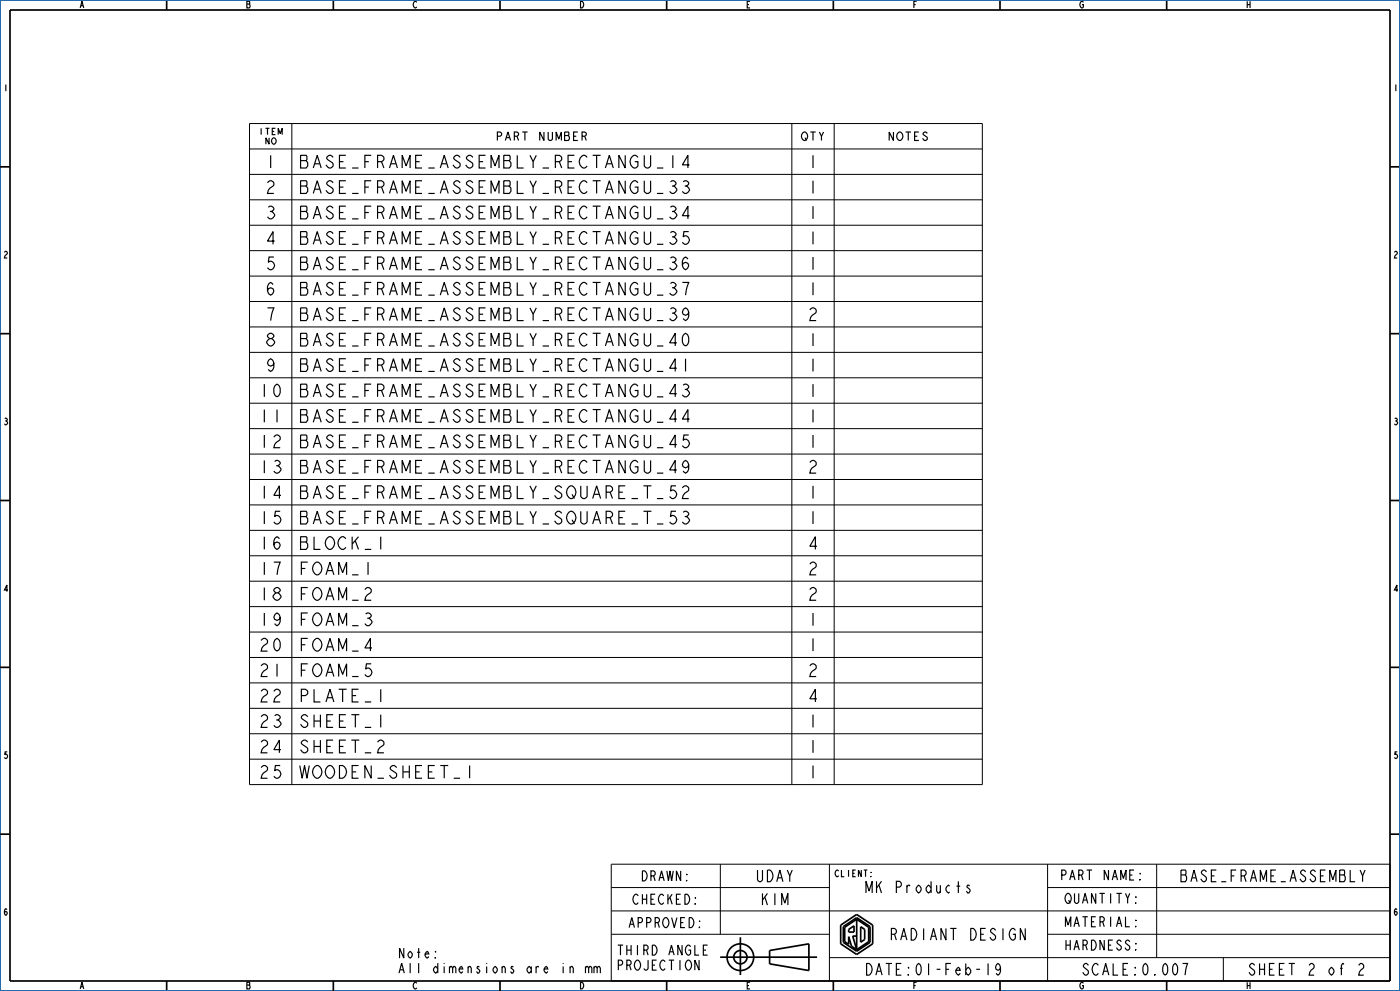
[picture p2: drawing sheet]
<svg xmlns="http://www.w3.org/2000/svg" width="420mm" height="297mm" viewBox="0 0 420 297" stroke-linecap="round" stroke-linejoin="round" font-family="sans-serif">
<g fill="none" stroke="#000" stroke-width=".35">
<path d="M197.1 50.4h1.9M197.1 58h1.9M201.1 54.5l.5-.3a.98 .98 0 0 1 1.2 .9l-.7 .7a1.09 1.09 0 0 1 .6 1.7 1.09 1.09 0 0 1-1.8-.2M201.6 55.8h.5M201.9 46.5v3.9M204.9 54.5l.5-.3a.98 .98 0 0 1 1.2 .9l-.7 .7a1.09 1.09 0 0 1 .6 1.7 1.09 1.09 0 0 1-1.8-.2M205.4 55.8h.5M206.9 49.4h-2.2l1.7-2.9v3.9M197.1 65.6h1.9M197.1 73.2h1.9M201.1 62.1l.5-.3a.98 .98 0 0 1 1.2 .9l-.7 .7a1.09 1.09 0 0 1 .6 1.7 1.09 1.09 0 0 1-1.8-.1M201.1 69.7l.5-.3a.98 .98 0 0 1 1.2 1l-.7 .6a1.09 1.09 0 0 1 .6 1.7 1.09 1.09 0 0 1-1.8-.1"/>
<path d="M201.1 77.3l.5-.3a.98 .98 0 0 1 1.2 1l-.7 .6a1.09 1.09 0 0 1 .6 1.7 1.09 1.09 0 0 1-1.8-.1M201.6 63.4h.5M201.6 71h.5M201.6 78.6h.5M206.4 77.7l-.7-.7-.5 .3a2.34 2.34 0 0 0 .5 3.5 1.36 1.36 0 0 0 .7-1.9l-.7-.3-.8 .3-.2 .7M206.6 69.4h-1.4l-.3 1.6a1.19 1.19 0 0 1 1.6 .1 1.19 1.19 0 0 1 0 1.6 1.19 1.19 0 0 1-1.6 .2l-.2-.3M206.9 64.6h-2.2l1.7-2.8v3.8M197.1 88.5h1.9M201.1 85l.5-.4a.98 .98 0 0 1 1.2 1l-.7 .6a1.09 1.09 0 0 1 .6 1.7 1.09 1.09 0 0 1-1.8-.1M201.1 92.6l.5-.3a.98 .98 0 0 1 1.2 .9l-.7 .7a1.09 1.09 0 0 1 .6 1.7 1.09 1.09 0 0 1-1.8-.2M201.6 86.2h.5M201.6 93.9h.5"/>
<path d="M204.7 84.6h1.9l-.5 1.3-.4 2.6M206.6 93.5l-.2 .7-.7 .3-.8-.3a1.36 1.36 0 0 1 .8-1.9l.4 .3a2.34 2.34 0 0 1-.4 3.5l-.8-.7M197.1 103.7h1.9M197.1 111.3h1.9M197.1 118.9h1.9M203 102.7h-2.1l1.7-2.8v3.8M203 110.4h-2.1l1.7-2.9v3.8M203 118h-2.1l1.7-2.9v3.8M204.9 115.4l.5-.3a.98 .98 0 0 1 1.2 1l-.7 .6a1.09 1.09 0 0 1 .6 1.7 1.09 1.09 0 0 1-1.8-.1M205.2 100.2l.5-.3 .4 .3a2.34 2.34 0 0 1-.4 3.5l-.5-.3a2.54 2.54 0 0 1 0-3.2zM205.4 116.7h.5M205.7 107.5v3.8"/>
<path d="M197.1 126.6h1.9M197.1 134.2h1.9M203 125.6h-2.1l1.7-2.9v3.9M203 133.2h-2.1l1.7-2.8v3.8M206.6 130.4h-1.4l-.3 1.6a1.19 1.19 0 0 1 1.6 .1 1.19 1.19 0 0 1 0 1.6 1.19 1.19 0 0 1-1.6 .2l-.2-.4M206.6 139.3l-.2 .6-.7 .3-.8-.3a1.36 1.36 0 0 1 .8-1.9l.4 .3a2.34 2.34 0 0 1-.4 3.5l-.8-.6M206.9 125.6h-2.2l1.7-2.9v3.9M197.1 149.4h1.9M197.1 157h1.9M202.8 145.6h-1.4l-.3 1.6a1.19 1.19 0 0 1 1.6 .1 1.19 1.19 0 0 1 0 1.6 1.19 1.19 0 0 1-1.6 .2l-.2-.3M202.8 153.2h-1.4l-.3 1.6a1.19 1.19 0 0 1 1.6 .2 1.19 1.19 0 0 1 0 1.6 1.19 1.19 0 0 1-1.6 .1l-.2-.3M203 140.8h-2.1l1.7-2.8v3.8"/>
<path d="M204.7 146.2l.7-.6h.5l.7 .6a1.47 1.47 0 0 1-1.2 1.6l-.5 .7-.2 .9h1.9M204.9 153.5l.5-.3a.98 .98 0 0 1 1.2 1l-.7 .6a1.09 1.09 0 0 1 .6 1.7 1.09 1.09 0 0 1-1.8-.1M205.4 154.8h.5M109.7 184l.5-.3a.98 .98 0 0 1 1.2 1l-.8 .6a1.09 1.09 0 0 1 .7 1.7 1.09 1.09 0 0 1-1.8-.1M111.4 198.9h-1.5l-.2 1.6a1.19 1.19 0 0 1 1.6 .2 1.19 1.19 0 0 1 0 1.6 1.19 1.19 0 0 1-1.6 .1l-.2-.3M111.6 194.2h-2.1l1.6-2.9v3.8M113.3 222.4l.7-.6h.5l.7 .6a1.48 1.48 0 0 1-1.2 1.6l-.5 .7-.2 .9h1.9M140.9 229.4v3.8M290.8 265.6l-.1-.3h-.4l-.2 .6a1.04 1.04 0 0 1 .7 1.4l-.1 .3h-.4l-.4-.6M307.6 278.3v3.5l-1.5-3.5v3.5M354.3 260.8h1.3l.2 .2-.2 1.2 .4 .6v.9l-.4 .6h-1.3zM354.3 262.2h1.3"/>
<path d="M409.5 260.8l-.7 1.7M176.6 290.1l.3-.5h.3l.4 .5v1.5M178.2 290.1l.3-.5h.3l.3 .5v1.5M178.2 289.6v2M179.1 290.1l.4-.5h.3l.3 .5v1.5M209.7 287.8v3l-1.2-3v3M211 284.8h.8M212.3 283.3h-1.3v3h1.3"/>
</g>
<path d="M0 0h420v297h-420z" fill="none" stroke="#00509b" stroke-width=".51"/>
<g fill="none" stroke="#000" stroke-width=".51">
<path d="M3 3h414v291h-414zM50 0v3M100 0v3M150 0v3M200 0v3M250 0v3M300 0v3M350 0v3M0 50h3M417 50h3M0 100h3M417 100h3"/>
<path d="M0 150h3M417 150h3M0 200h3M417 200h3M0 250h3M417 250h3M252.2 277.3l4.8-3.2 4.8 3.2v5.6l-4.8 3.2-4.8-3.2zM253 277.7l4-2.7 4 2.7v4.7l-4 2.7-4-2.7zM254.6 278.5l1.6-1v1.8h-1.6zM257 275.5l-3.6 2.4v4.3l1.2 .8v-2.3l.8 2.9 1.6 1M257 275.5l3.6 2.4v4.3l-3.6 2.4M257 275.5v9.1"/>
<path d="M258.2 277.7l1.2 .8v3.1l-1.2 .8zM50 294v3M100 294v3M150 294v3M200 294v3M216.1 286.9h29M222.1 280.9v11.3M230.9 284.9l11.8-2v8l-11.8-2zM250 294v3M257 280.5h-1.2l1.2 4.1M300 294v3M350 294v3"/>
<circle cx="222.1" cy="286.9" r="4"/>
<circle cx="222.1" cy="286.9" r="2"/>
</g>
<g fill="none" stroke="#000" stroke-width=".3">
<path d="M74.9 37h219.8v198.1h-219.8zM87.6 37v198.1M237.6 37v198.1M250.3 37v198.1M74.9 44.6h219.8M74.9 52.3h219.8M74.9 59.9h219.8M74.9 67.5h219.8M74.9 75.1h219.8M74.9 82.7h219.8M74.9 90.4h219.8M74.9 98h219.8"/>
<path d="M74.9 105.6h219.8M74.9 113.2h219.8M74.9 120.8h219.8M74.9 128.5h219.8M74.9 136.1h219.8M74.9 143.7h219.8M74.9 151.3h219.8M74.9 158.9h219.8M74.9 166.6h219.8M74.9 174.2h219.8M74.9 181.8h219.8M74.9 189.4h219.8"/>
<path d="M74.9 197h219.8M74.9 204.7h219.8M74.9 212.3h219.8M74.9 219.9h219.8M74.9 227.5h219.8M183.4 259h233.6v35h-233.6zM216.1 259v21M248.8 259v35M314.3 259v35M347 259v28M183.4 266h65.4M183.4 273h233.6"/>
<path d="M314.3 266h102.7M183.4 280h65.4M248.8 287h168.2M314.3 280h102.7M367 287v7"/>
</g>
<g font-size="5">
<text x="79.5" y="50.4">1</text>
<text x="89.5" y="50.4">BASE_FRAME_ASSEMBLY_RECTANGU_14</text>
<text x="242.2" y="50.4">1</text>
<text x="79.5" y="58">2</text>
<text x="89.5" y="58">BASE_FRAME_ASSEMBLY_RECTANGU_33</text>
<text x="242.2" y="58">1</text>
<text x="79.5" y="65.6">3</text>
<text x="89.5" y="65.6">BASE_FRAME_ASSEMBLY_RECTANGU_34</text>
<text x="242.2" y="65.6">1</text>
<text x="79.5" y="73.2">4</text>
<text x="89.5" y="73.2">BASE_FRAME_ASSEMBLY_RECTANGU_35</text>
<text x="242.2" y="73.2">1</text>
<text x="79.5" y="80.8">5</text>
<text x="89.5" y="80.8">BASE_FRAME_ASSEMBLY_RECTANGU_36</text>
<text x="242.2" y="80.8">1</text>
<text x="79.5" y="88.5">6</text>
<text x="89.5" y="88.5">BASE_FRAME_ASSEMBLY_RECTANGU_37</text>
<text x="242.2" y="88.5">1</text>
<text x="79.5" y="96.1">7</text>
<text x="89.5" y="96.1">BASE_FRAME_ASSEMBLY_RECTANGU_39</text>
<text x="242.2" y="96.1">2</text>
<text x="79.5" y="103.7">8</text>
<text x="89.5" y="103.7">BASE_FRAME_ASSEMBLY_RECTANGU_40</text>
<text x="242.2" y="103.7">1</text>
<text x="79.5" y="111.3">9</text>
<text x="89.5" y="111.3">BASE_FRAME_ASSEMBLY_RECTANGU_41</text>
<text x="242.2" y="111.3">1</text>
<text x="77.7" y="118.9">10</text>
<text x="89.5" y="118.9">BASE_FRAME_ASSEMBLY_RECTANGU_43</text>
<text x="242.2" y="118.9">1</text>
<text x="77.7" y="126.6">11</text>
<text x="89.5" y="126.6">BASE_FRAME_ASSEMBLY_RECTANGU_44</text>
<text x="242.2" y="126.6">1</text>
<text x="77.7" y="134.2">12</text>
<text x="89.5" y="134.2">BASE_FRAME_ASSEMBLY_RECTANGU_45</text>
<text x="242.2" y="134.2">1</text>
<text x="77.7" y="141.8">13</text>
<text x="89.5" y="141.8">BASE_FRAME_ASSEMBLY_RECTANGU_49</text>
<text x="242.2" y="141.8">2</text>
<text x="77.7" y="149.4">14</text>
<text x="89.5" y="149.4">BASE_FRAME_ASSEMBLY_SQUARE_T_52</text>
<text x="242.2" y="149.4">1</text>
<text x="77.7" y="157">15</text>
<text x="89.5" y="157">BASE_FRAME_ASSEMBLY_SQUARE_T_53</text>
<text x="242.2" y="157">1</text>
<text x="77.7" y="164.7">16</text>
<text x="89.5" y="164.7">BLOCK_1</text>
<text x="242.2" y="164.7">4</text>
<text x="77.7" y="172.3">17</text>
<text x="89.5" y="172.3">FOAM_1</text>
<text x="242.2" y="172.3">2</text>
<text x="77.7" y="179.9">18</text>
<text x="89.5" y="179.9">FOAM_2</text>
<text x="242.2" y="179.9">2</text>
<text x="77.7" y="187.5">19</text>
<text x="89.5" y="187.5">FOAM_3</text>
<text x="242.2" y="187.5">1</text>
<text x="77.7" y="195.1">20</text>
<text x="89.5" y="195.1">FOAM_4</text>
<text x="242.2" y="195.1">1</text>
<text x="77.7" y="202.8">21</text>
<text x="89.5" y="202.8">FOAM_5</text>
<text x="242.2" y="202.8">2</text>
<text x="77.7" y="210.4">22</text>
<text x="89.5" y="210.4">PLATE_1</text>
<text x="242.2" y="210.4">4</text>
<text x="77.7" y="218">23</text>
<text x="89.5" y="218">SHEET_1</text>
<text x="242.2" y="218">1</text>
<text x="77.7" y="225.6">24</text>
<text x="89.5" y="225.6">SHEET_2</text>
<text x="242.2" y="225.6">1</text>
<text x="77.7" y="233.2">25</text>
<text x="89.5" y="233.2">WOODEN_SHEET_1</text>
<text x="242.2" y="233.2">1</text>
</g>
<g font-size="4.6">
<text x="227" y="264.3">UDAY</text>
<text x="258.5" y="267.6">MK Products</text>
<text x="356.1" y="264.3">BASE_FRAME_ASSEMBLY</text>
<text x="228.4" y="271.3">KIM</text>
<text x="267.9" y="281.8">RADIANT DESIGN</text>
<text x="259.9" y="292.3">DATE: 01-Feb-19</text>
<text x="325" y="292.3">SCALE: 0.007</text>
<text x="374.9" y="292.3">SHEET</text>
<text x="392.1" y="292.3">2</text>
<text x="398.2" y="292.3">of</text>
<text x="407" y="292.3">2</text>
</g>
<g font-size="3.9">
<text x="318.9" y="263.8">PART NAME:</text>
<text x="192.7" y="264">DRAWN:</text>
<text x="190.4" y="271">CHECKED:</text>
<text x="320.1" y="270.8">QUANTITY:</text>
<text x="189.2" y="278">APPROVED:</text>
<text x="320.1" y="277.8">MATERIAL:</text>
<text x="119.2" y="287.1">Note:</text>
<text x="184.9" y="286.3">THIRD ANGLE</text>
<text x="320.1" y="284.8">HARDNESS:</text>
<text x="119.2" y="291.6">All dimensions are in mm</text>
<text x="184.9" y="290.8">PROJECTION</text>
</g>
<g font-size="3.3">
<text x="149.7" y="42.1">PART</text>
<text x="161.4" y="42.1">NUMBER</text>
<text x="240.4" y="42.1">QTY</text>
<text x="266.6" y="42.1">NOTES</text>
</g>
<g font-size="2.6">
<text x="23.7" y="2.4">A</text>
<text x="73.7" y="2.4">B</text>
<text x="123.7" y="2.4">C</text>
<text x="173.7" y="2.4">D</text>
<text x="223.7" y="2.4">E</text>
<text x="273.7" y="2.4">F</text>
<text x="323.7" y="2.4">G</text>
<text x="373.7" y="2.4">H</text>
<text x=".9" y="27.3">1</text>
<text x="417.9" y="27.3">1</text>
<text x=".9" y="77.3">2</text>
<text x="417.9" y="77.3">2</text>
<text x=".9" y="127.3">3</text>
<text x="417.9" y="127.3">3</text>
<text x=".9" y="177.3">4</text>
<text x="417.9" y="177.3">4</text>
<text x=".9" y="227.3">5</text>
<text x="417.9" y="227.3">5</text>
<text x="250.3" y="262.8">CLIENT:</text>
<text x=".9" y="274.3">6</text>
<text x="417.9" y="274.3">6</text>
<text x="23.7" y="296.4">A</text>
<text x="73.7" y="296.4">B</text>
<text x="123.7" y="296.4">C</text>
<text x="173.7" y="296.4">D</text>
<text x="223.7" y="296.4">E</text>
<text x="273.7" y="296.4">F</text>
<text x="323.7" y="296.4">G</text>
<text x="373.7" y="296.4">H</text>
</g>
<g font-size="2.5">
<text x="77.7" y="40.4">ITEM</text>
<text x="79.5" y="43.2">NO</text>
</g>
</svg>
